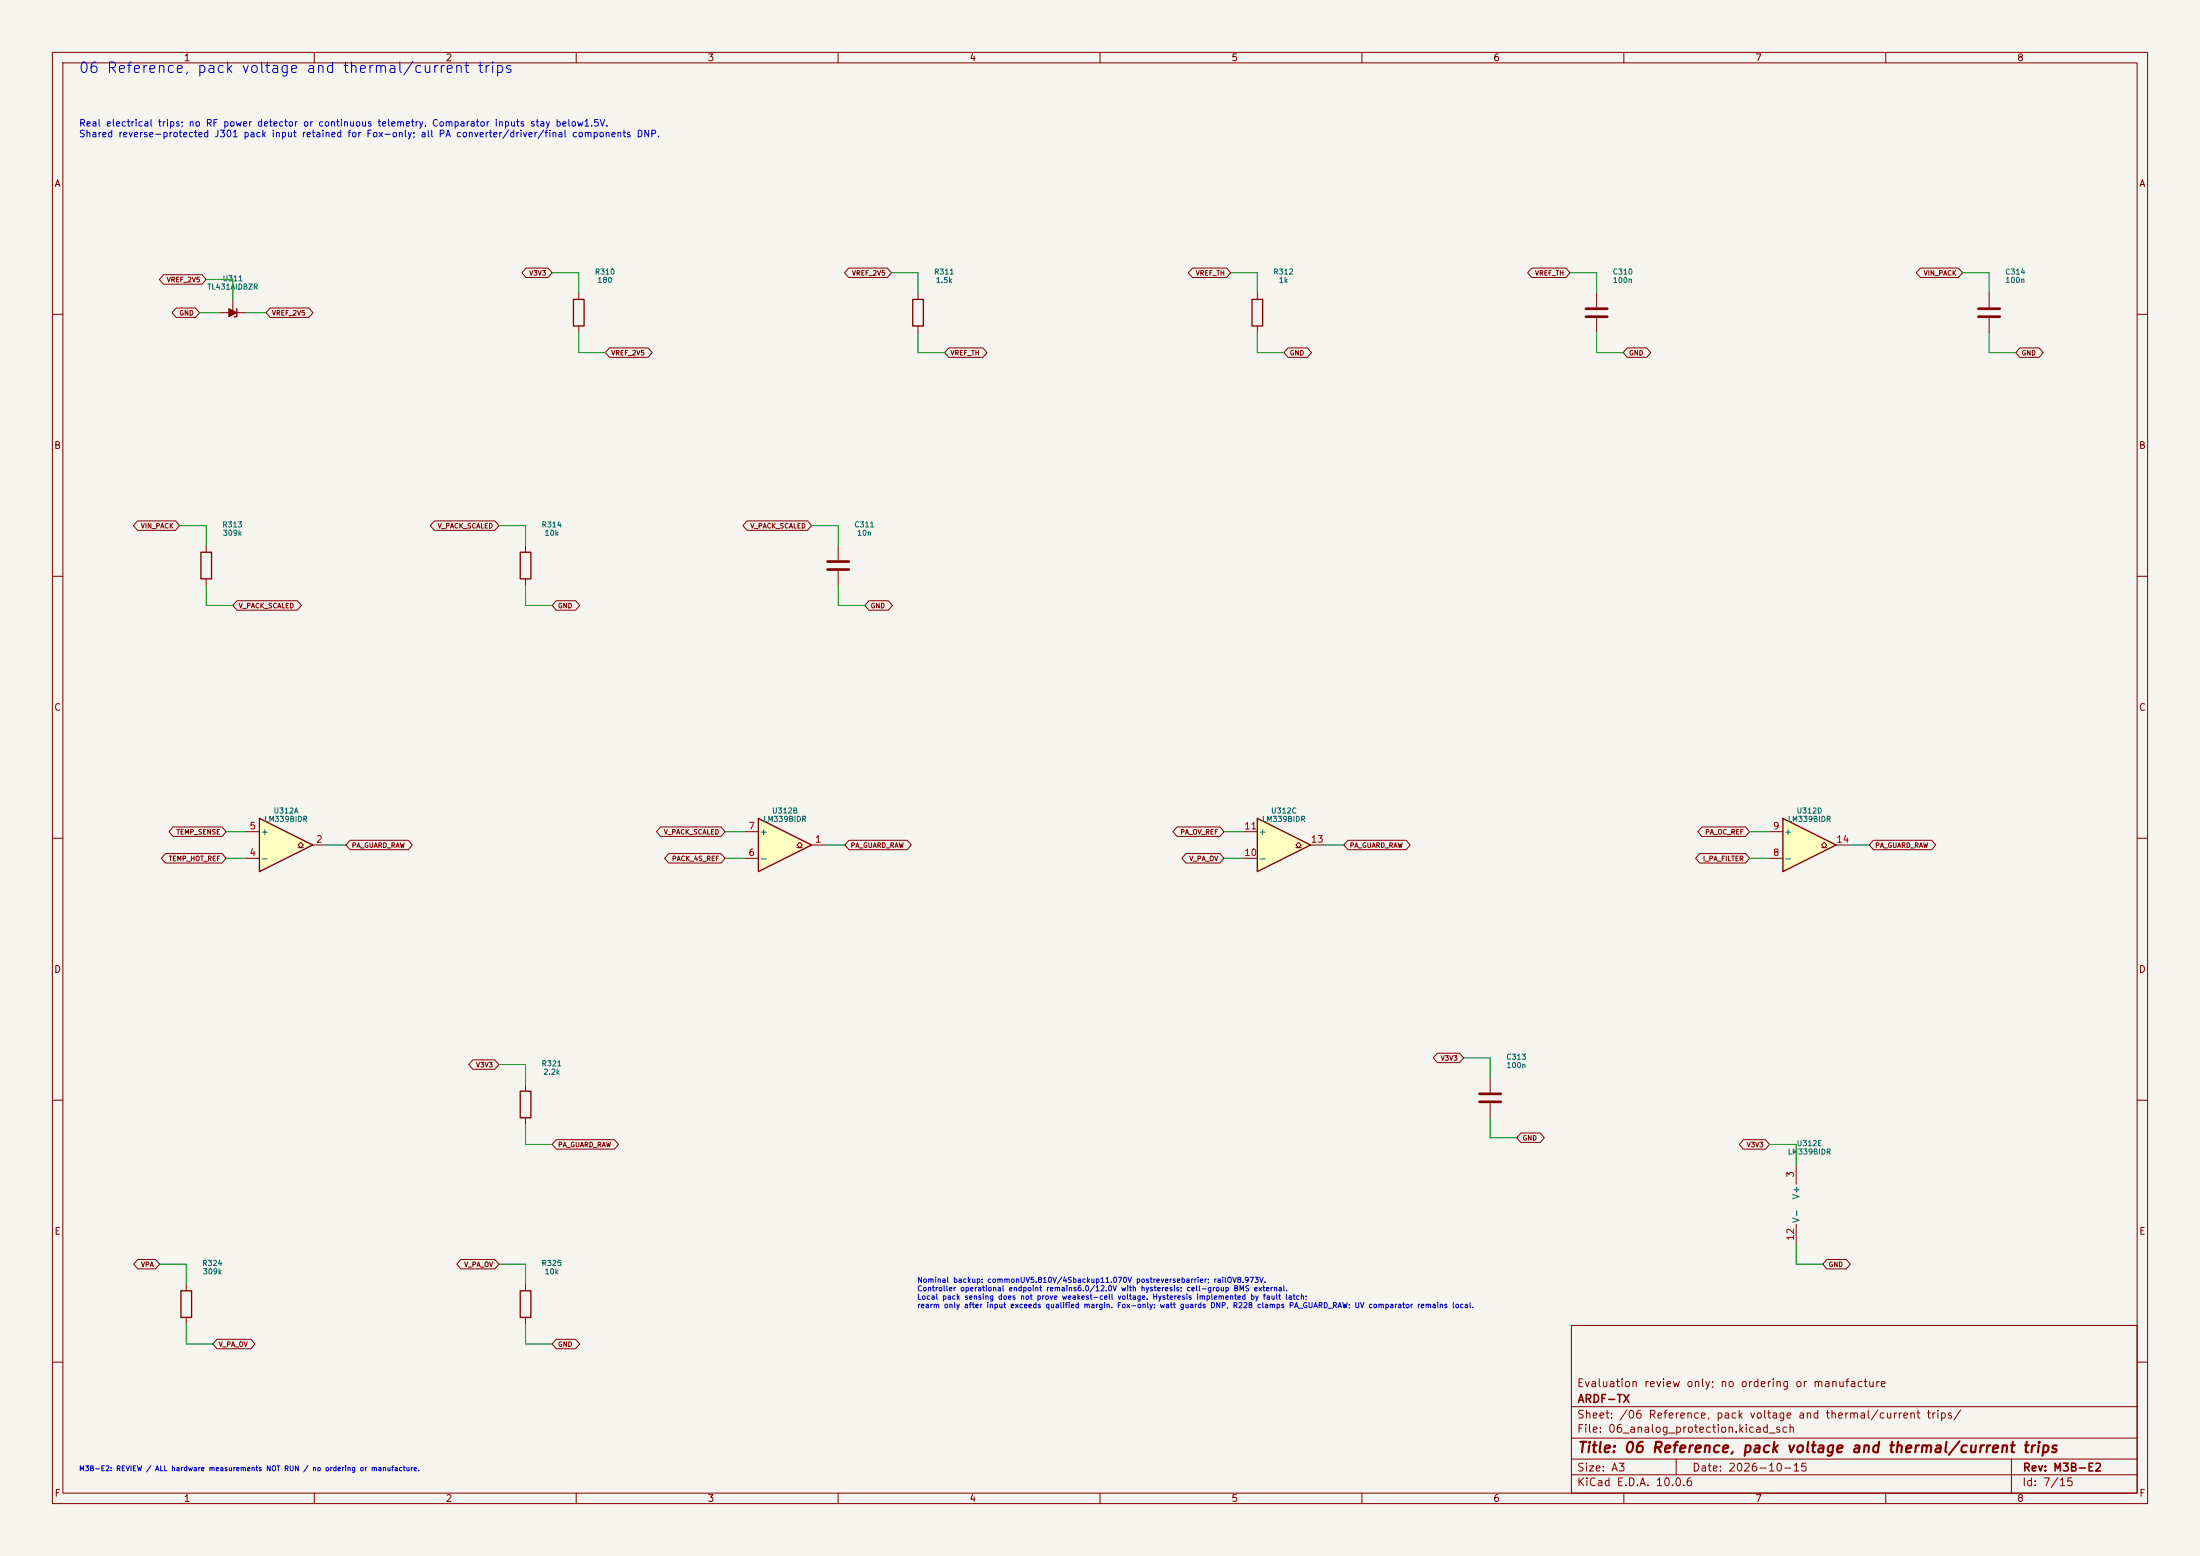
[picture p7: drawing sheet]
(kicad_sch (version 20250114) (generator "eeschema") (generator_version "10.0") (paper "A3") (title_block (title "06 Reference, pack voltage and thermal/current trips") (date "2026-10-15") (rev "M3B-E2") (company "ARDF-TX") (comment 1 "Evaluation review only; no ordering or manufacture")) (lib_symbols (symbol "ARDF_TX:C" (pin_numbers (hide yes)) (pin_names (offset 0.254)) (exclude_from_sim no) (in_bom yes) (on_board yes) (in_pos_files yes) (duplicate_pin_numbers_are_jumpers no) (property "Reference" "C" (at 0.635 2.54 0) (show_name no) (do_not_autoplace no) (effects (font (size 1.27 1.27)) (justify left))) (property "Value" "C" (at 0.635 -2.54 0) (show_name no) (do_not_autoplace no) (effects (font (size 1.27 1.27)) (justify left))) (property "Footprint" "" (at 0.9652 -3.81 0) (show_name no) (do_not_autoplace no) (hide yes) (effects (font (size 1.27 1.27)))) (property "Datasheet" "" (at 0 0 0) (show_name no) (do_not_autoplace no) (hide yes) (effects (font (size 1.27 1.27)))) (property "Description" "Unpolarized capacitor" (at 0 0 0) (show_name no) (do_not_autoplace no) (hide yes) (effects (font (size 1.27 1.27)))) (property "ki_keywords" "cap capacitor" (at 0 0 0) (show_name no) (do_not_autoplace no) (hide yes) (effects (font (size 1.27 1.27)))) (property "ki_fp_filters" "Capacitor_SMD:C_0603_1608Metric Capacitor_SMD:C_0805_2012Metric Capacitor_SMD:C_1206_3216Metric Capacitor_SMD:C_1210_3225Metric" (at 0 0 0) (show_name no) (do_not_autoplace no) (hide yes) (effects (font (size 1.27 1.27)))) (symbol "C_0_1" (polyline (pts (xy -2.032 0.762) (xy 2.032 0.762)) (stroke (width 0.508) (type default)) (fill (type none))) (polyline (pts (xy -2.032 -0.762) (xy 2.032 -0.762)) (stroke (width 0.508) (type default)) (fill (type none)))) (symbol "C_1_1" (pin passive line (at 0 3.81 270) (length 2.794) (name "" (effects (font (size 1.27 1.27)))) (number "1" (effects (font (size 1.27 1.27))))) (pin passive line (at 0 -3.81 90) (length 2.794) (name "" (effects (font (size 1.27 1.27)))) (number "2" (effects (font (size 1.27 1.27)))))) (embedded_fonts no)) (symbol "ARDF_TX:LM339" (pin_names (offset 0.127)) (exclude_from_sim no) (in_bom yes) (on_board yes) (in_pos_files yes) (duplicate_pin_numbers_are_jumpers no) (property "Reference" "U" (at 0 5.08 0) (show_name no) (do_not_autoplace no) (effects (font (size 1.27 1.27)) (justify left))) (property "Value" "LM339" (at 0 -5.08 0) (show_name no) (do_not_autoplace no) (effects (font (size 1.27 1.27)) (justify left))) (property "Footprint" "" (at -1.27 2.54 0) (show_name no) (do_not_autoplace no) (hide yes) (effects (font (size 1.27 1.27)))) (property "Datasheet" "https://www.st.com/resource/en/datasheet/lm139.pdf" (at 1.27 5.08 0) (show_name no) (do_not_autoplace no) (hide yes) (effects (font (size 1.27 1.27)))) (property "Description" "Quad Differential Comparators, SOIC-14/TSSOP-14" (at 0 0 0) (show_name no) (do_not_autoplace no) (hide yes) (effects (font (size 1.27 1.27)))) (property "ki_locked" "" (at 0 0 0) (show_name no) (do_not_autoplace no) (effects (font (size 1.27 1.27)))) (property "ki_keywords" "cmp open collector" (at 0 0 0) (show_name no) (do_not_autoplace no) (hide yes) (effects (font (size 1.27 1.27)))) (property "ki_fp_filters" "Package_SO:SOIC-14_3.9x8.7mm_P1.27mm" (at 0 0 0) (show_name no) (do_not_autoplace no) (hide yes) (effects (font (size 1.27 1.27)))) (symbol "LM339_1_1" (polyline (pts (xy -5.08 5.08) (xy 5.08 0) (xy -5.08 -5.08) (xy -5.08 5.08)) (stroke (width 0.254) (type default)) (fill (type background))) (polyline (pts (xy 3.302 -0.508) (xy 2.794 -0.508) (xy 3.302 0) (xy 2.794 0.508) (xy 2.286 0) (xy 2.794 -0.508) (xy 2.286 -0.508)) (stroke (width 0.127) (type default)) (fill (type none))) (pin open_collector line (at 7.62 0 180) (length 2.54) (name "" (effects (font (size 1.27 1.27)))) (number "2" (effects (font (size 1.27 1.27))))) (pin input line (at -7.62 -2.54 0) (length 2.54) (name "-" (effects (font (size 1.27 1.27)))) (number "4" (effects (font (size 1.27 1.27))))) (pin input line (at -7.62 2.54 0) (length 2.54) (name "+" (effects (font (size 1.27 1.27)))) (number "5" (effects (font (size 1.27 1.27)))))) (symbol "LM339_2_1" (polyline (pts (xy -5.08 5.08) (xy 5.08 0) (xy -5.08 -5.08) (xy -5.08 5.08)) (stroke (width 0.254) (type default)) (fill (type background))) (polyline (pts (xy 3.302 -0.508) (xy 2.794 -0.508) (xy 3.302 0) (xy 2.794 0.508) (xy 2.286 0) (xy 2.794 -0.508) (xy 2.286 -0.508)) (stroke (width 0.127) (type default)) (fill (type none))) (pin open_collector line (at 7.62 0 180) (length 2.54) (name "" (effects (font (size 1.27 1.27)))) (number "1" (effects (font (size 1.27 1.27))))) (pin input line (at -7.62 -2.54 0) (length 2.54) (name "-" (effects (font (size 1.27 1.27)))) (number "6" (effects (font (size 1.27 1.27))))) (pin input line (at -7.62 2.54 0) (length 2.54) (name "+" (effects (font (size 1.27 1.27)))) (number "7" (effects (font (size 1.27 1.27)))))) (symbol "LM339_3_1" (polyline (pts (xy -5.08 5.08) (xy 5.08 0) (xy -5.08 -5.08) (xy -5.08 5.08)) (stroke (width 0.254) (type default)) (fill (type background))) (polyline (pts (xy 3.302 -0.508) (xy 2.794 -0.508) (xy 3.302 0) (xy 2.794 0.508) (xy 2.286 0) (xy 2.794 -0.508) (xy 2.286 -0.508)) (stroke (width 0.127) (type default)) (fill (type none))) (pin input line (at -7.62 -2.54 0) (length 2.54) (name "-" (effects (font (size 1.27 1.27)))) (number "10" (effects (font (size 1.27 1.27))))) (pin input line (at -7.62 2.54 0) (length 2.54) (name "+" (effects (font (size 1.27 1.27)))) (number "11" (effects (font (size 1.27 1.27))))) (pin open_collector line (at 7.62 0 180) (length 2.54) (name "" (effects (font (size 1.27 1.27)))) (number "13" (effects (font (size 1.27 1.27)))))) (symbol "LM339_4_1" (polyline (pts (xy -5.08 5.08) (xy 5.08 0) (xy -5.08 -5.08) (xy -5.08 5.08)) (stroke (width 0.254) (type default)) (fill (type background))) (polyline (pts (xy 3.302 -0.508) (xy 2.794 -0.508) (xy 3.302 0) (xy 2.794 0.508) (xy 2.286 0) (xy 2.794 -0.508) (xy 2.286 -0.508)) (stroke (width 0.127) (type default)) (fill (type none))) (pin input line (at -7.62 -2.54 0) (length 2.54) (name "-" (effects (font (size 1.27 1.27)))) (number "8" (effects (font (size 1.27 1.27))))) (pin input line (at -7.62 2.54 0) (length 2.54) (name "+" (effects (font (size 1.27 1.27)))) (number "9" (effects (font (size 1.27 1.27))))) (pin open_collector line (at 7.62 0 180) (length 2.54) (name "" (effects (font (size 1.27 1.27)))) (number "14" (effects (font (size 1.27 1.27)))))) (symbol "LM339_5_1" (pin power_in line (at -2.54 7.62 270) (length 3.81) (name "V+" (effects (font (size 1.27 1.27)))) (number "3" (effects (font (size 1.27 1.27))))) (pin power_in line (at -2.54 -7.62 90) (length 3.81) (name "V-" (effects (font (size 1.27 1.27)))) (number "12" (effects (font (size 1.27 1.27)))))) (embedded_fonts no)) (symbol "ARDF_TX:R" (pin_numbers (hide yes)) (pin_names (offset 0)) (exclude_from_sim no) (in_bom yes) (on_board yes) (in_pos_files yes) (duplicate_pin_numbers_are_jumpers no) (property "Reference" "R" (at 2.032 0 90) (show_name no) (do_not_autoplace no) (effects (font (size 1.27 1.27)))) (property "Value" "R" (at 0 0 90) (show_name no) (do_not_autoplace no) (effects (font (size 1.27 1.27)))) (property "Footprint" "" (at -1.778 0 90) (show_name no) (do_not_autoplace no) (hide yes) (effects (font (size 1.27 1.27)))) (property "Datasheet" "" (at 0 0 0) (show_name no) (do_not_autoplace no) (hide yes) (effects (font (size 1.27 1.27)))) (property "Description" "Resistor" (at 0 0 0) (show_name no) (do_not_autoplace no) (hide yes) (effects (font (size 1.27 1.27)))) (property "ki_keywords" "R res resistor" (at 0 0 0) (show_name no) (do_not_autoplace no) (hide yes) (effects (font (size 1.27 1.27)))) (property "ki_fp_filters" "Resistor_SMD:R_0603_1608Metric Resistor_SMD:R_2512_6332Metric" (at 0 0 0) (show_name no) (do_not_autoplace no) (hide yes) (effects (font (size 1.27 1.27)))) (symbol "R_0_1" (rectangle (start -1.016 -2.54) (end 1.016 2.54) (stroke (width 0.254) (type default)) (fill (type none)))) (symbol "R_1_1" (pin passive line (at 0 3.81 270) (length 1.27) (name "" (effects (font (size 1.27 1.27)))) (number "1" (effects (font (size 1.27 1.27))))) (pin passive line (at 0 -3.81 90) (length 1.27) (name "" (effects (font (size 1.27 1.27)))) (number "2" (effects (font (size 1.27 1.27)))))) (embedded_fonts no)) (symbol "ARDF_TX:TL431_TI_DBZ" (pin_numbers (hide yes)) (pin_names (hide yes)) (exclude_from_sim no) (in_bom yes) (on_board yes) (in_pos_files yes) (duplicate_pin_numbers_are_jumpers no) (property "Reference" "U" (at -2.54 2.54 0) (show_name no) (do_not_autoplace no) (effects (font (size 1.27 1.27)))) (property "Value" "TL431DBZ" (at 0 -2.54 0) (show_name no) (do_not_autoplace no) (effects (font (size 1.27 1.27)))) (property "Footprint" "Package_TO_SOT_SMD:SOT-23" (at 0 -4.826 0) (show_name no) (do_not_autoplace no) (hide yes) (effects (font (size 1.27 1.27) (italic yes)))) (property "Datasheet" "http://www.ti.com/lit/ds/symlink/tl431.pdf" (at 1.778 -9.144 0) (show_name no) (do_not_autoplace no) (hide yes) (effects (font (size 1.27 1.27) (italic yes)))) (property "Description" "Shunt Regulator, SOT-23" (at 0 -7.112 0) (show_name no) (do_not_autoplace no) (hide yes) (effects (font (size 1.27 1.27)))) (property "ki_keywords" "diode device shunt regulator" (at 0 0 0) (show_name no) (do_not_autoplace no) (hide yes) (effects (font (size 1.27 1.27)))) (property "ki_fp_filters" "Package_TO_SOT_SMD:SOT-23" (at 0 0 0) (show_name no) (do_not_autoplace no) (hide yes) (effects (font (size 1.27 1.27)))) (symbol "TL431_TI_DBZ_0_1" (polyline (pts (xy -1.27 0) (xy 0 0) (xy 1.27 0)) (stroke (width 0) (type default)) (fill (type none))) (polyline (pts (xy -0.762 -0.762) (xy -0.762 0.762) (xy 0.762 0) (xy -0.762 -0.762)) (stroke (width 0) (type default)) (fill (type outline))) (polyline (pts (xy 0.254 -0.762) (xy 0.762 -0.762) (xy 0.762 0.762) (xy 0.762 0.762)) (stroke (width 0.254) (type default)) (fill (type none)))) (symbol "TL431_TI_DBZ_1_1" (polyline (pts (xy 0 1.27) (xy 0 0)) (stroke (width 0) (type default)) (fill (type none))) (pin passive line (at 2.54 0 180) (length 1.27) (name "K" (effects (font (size 1.27 1.27)))) (number "1" (effects (font (size 1.27 1.27))))) (pin passive line (at 0 2.54 270) (length 1.27) (name "REF" (effects (font (size 1.27 1.27)))) (number "2" (effects (font (size 1.27 1.27))))) (pin passive line (at -2.54 0 0) (length 1.27) (name "A" (effects (font (size 1.27 1.27)))) (number "3" (effects (font (size 1.27 1.27)))))) (embedded_fonts no)))
(text "06 Reference, pack voltage and thermal/current trips" (at 15 12 0) (effects (font (size 2 2)) (justify left top)))
(text "Real electrical trips; no RF power detector or continuous telemetry. Comparator inputs stay below1.5V.\nShared reverse-protected J301 pack input retained for Fox-only; all PA converter/driver/final components DNP." (at 15 23 0) (effects (font (size 1.27 1.27)) (justify left top)))
(symbol (lib_id "ARDF_TX:TL431_TI_DBZ") (at 44.45 59.69 0) (unit 1) (in_bom yes) (on_board yes) (dnp no) (property "Reference" "U311" (at 44.45 53.15 0) (effects (font (size 1.0 1.0)))) (property "Value" "TL431AIDBZR" (at 44.45 54.75 0) (effects (font (size 1.0 1.0)))) (property "Footprint" "Package_TO_SOT_SMD:SOT-23" (at 44.45 59.69 0) (effects (font (size 1.27 1.27)) (hide yes))) (property "Datasheet" "https://www.ti.com/lit/ds/symlink/tl431.pdf" (at 44.45 59.69 0) (effects (font (size 1.27 1.27)) (hide yes))) (property "MPN" "TL431AIDBZR" (at 44.45 59.69 0) (effects (font (size 1.27 1.27)) (hide yes))) (property "Population" "BOTH" (at 44.45 59.69 0) (effects (font (size 1.27 1.27)) (hide yes))) (property "Function" "protection" (at 44.45 59.69 0) (effects (font (size 1.27 1.27)) (hide yes))) (property "Engineering_Note" "TI TL431AIDBZR DBZ, SLVS543S May2024 Table5-1/p4:1CATHODE,2REF,3ANODE. E2 corrects E1 anode/reference pad reversal. K andREF tiedVREF_2V5; ANODE ground. Same actual MPN and2.495V functional circuit." (at 44.45 59.69 0) (effects (font (size 1.27 1.27)) (hide yes))) (property "Manufacturer" "Texas Instruments" (at 0 0 0) (effects (font (size 1 1)) (hide yes))))
(wire (pts (xy 46.9900 59.6900) (xy 50.8000 59.6900)) (stroke (width 0) (type default)))
(global_label "VREF_2V5" (shape bidirectional) (at 50.8000 59.6900 180) (fields_autoplaced yes) (effects (font (size 0.9 0.9)) (justify left)))
(wire (pts (xy 44.4500 57.1500) (xy 44.4500 53.3400)) (stroke (width 0) (type default)))
(wire (pts (xy 44.4500 53.3400) (xy 39.3700 53.3400)) (stroke (width 0) (type default)))
(global_label "VREF_2V5" (shape bidirectional) (at 39.3700 53.3400 0) (fields_autoplaced yes) (effects (font (size 0.9 0.9)) (justify right)))
(wire (pts (xy 41.9100 59.6900) (xy 38.1000 59.6900)) (stroke (width 0) (type default)))
(global_label "GND" (shape bidirectional) (at 38.1000 59.6900 0) (fields_autoplaced yes) (effects (font (size 0.9 0.9)) (justify right)))
(symbol (lib_id "ARDF_TX:R") (at 110.49 59.69 0) (unit 1) (in_bom yes) (on_board yes) (dnp no) (property "Reference" "R310" (at 115.49 51.879999999999995 0) (effects (font (size 1.0 1.0)))) (property "Value" "180" (at 115.49 53.48 0) (effects (font (size 1.0 1.0)))) (property "Footprint" "Resistor_SMD:R_0603_1608Metric" (at 115.49 59.69 0) (effects (font (size 1.27 1.27)) (hide yes))) (property "Datasheet" "" (at 115.49 59.69 0) (effects (font (size 1.27 1.27)) (hide yes))) (property "MPN" "RC0603FR-07180RL" (at 115.49 59.69 0) (effects (font (size 1.27 1.27)) (hide yes))) (property "Population" "BOTH" (at 115.49 59.69 0) (effects (font (size 1.27 1.27)) (hide yes))) (property "Function" "protection" (at 115.49 59.69 0) (effects (font (size 1.27 1.27)) (hide yes))) (property "Engineering_Note" "" (at 115.49 59.69 0) (effects (font (size 1.27 1.27)) (hide yes))))
(wire (pts (xy 110.4900 55.8800) (xy 110.4900 52.0700)) (stroke (width 0) (type default)))
(wire (pts (xy 110.4900 52.0700) (xy 105.4100 52.0700)) (stroke (width 0) (type default)))
(global_label "V3V3" (shape bidirectional) (at 105.4100 52.0700 0) (fields_autoplaced yes) (effects (font (size 0.9 0.9)) (justify right)))
(wire (pts (xy 110.4900 63.5000) (xy 110.4900 67.3100)) (stroke (width 0) (type default)))
(wire (pts (xy 110.4900 67.3100) (xy 115.5700 67.3100)) (stroke (width 0) (type default)))
(global_label "VREF_2V5" (shape bidirectional) (at 115.5700 67.3100 180) (fields_autoplaced yes) (effects (font (size 0.9 0.9)) (justify left)))
(symbol (lib_id "ARDF_TX:R") (at 175.26 59.69 0) (unit 1) (in_bom yes) (on_board yes) (dnp no) (property "Reference" "R311" (at 180.26 51.879999999999995 0) (effects (font (size 1.0 1.0)))) (property "Value" "1.5k" (at 180.26 53.48 0) (effects (font (size 1.0 1.0)))) (property "Footprint" "Resistor_SMD:R_0603_1608Metric" (at 180.26 59.69 0) (effects (font (size 1.27 1.27)) (hide yes))) (property "Datasheet" "" (at 180.26 59.69 0) (effects (font (size 1.27 1.27)) (hide yes))) (property "MPN" "RC0603FR-071K5L" (at 180.26 59.69 0) (effects (font (size 1.27 1.27)) (hide yes))) (property "Population" "NORMAL" (at 180.26 59.69 0) (effects (font (size 1.27 1.27)) (hide yes))) (property "Function" "protection" (at 180.26 59.69 0) (effects (font (size 1.27 1.27)) (hide yes))) (property "Engineering_Note" "" (at 180.26 59.69 0) (effects (font (size 1.27 1.27)) (hide yes))))
(wire (pts (xy 175.2600 55.8800) (xy 175.2600 52.0700)) (stroke (width 0) (type default)))
(wire (pts (xy 175.2600 52.0700) (xy 170.1800 52.0700)) (stroke (width 0) (type default)))
(global_label "VREF_2V5" (shape bidirectional) (at 170.1800 52.0700 0) (fields_autoplaced yes) (effects (font (size 0.9 0.9)) (justify right)))
(wire (pts (xy 175.2600 63.5000) (xy 175.2600 67.3100)) (stroke (width 0) (type default)))
(wire (pts (xy 175.2600 67.3100) (xy 180.3400 67.3100)) (stroke (width 0) (type default)))
(global_label "VREF_TH" (shape bidirectional) (at 180.3400 67.3100 180) (fields_autoplaced yes) (effects (font (size 0.9 0.9)) (justify left)))
(symbol (lib_id "ARDF_TX:R") (at 240.03 59.69 0) (unit 1) (in_bom yes) (on_board yes) (dnp no) (property "Reference" "R312" (at 245.03 51.879999999999995 0) (effects (font (size 1.0 1.0)))) (property "Value" "1k" (at 245.03 53.48 0) (effects (font (size 1.0 1.0)))) (property "Footprint" "Resistor_SMD:R_0603_1608Metric" (at 245.03 59.69 0) (effects (font (size 1.27 1.27)) (hide yes))) (property "Datasheet" "" (at 245.03 59.69 0) (effects (font (size 1.27 1.27)) (hide yes))) (property "MPN" "RC0603FR-071KL" (at 245.03 59.69 0) (effects (font (size 1.27 1.27)) (hide yes))) (property "Population" "NORMAL" (at 245.03 59.69 0) (effects (font (size 1.27 1.27)) (hide yes))) (property "Function" "protection" (at 245.03 59.69 0) (effects (font (size 1.27 1.27)) (hide yes))) (property "Engineering_Note" "" (at 245.03 59.69 0) (effects (font (size 1.27 1.27)) (hide yes))))
(wire (pts (xy 240.0300 55.8800) (xy 240.0300 52.0700)) (stroke (width 0) (type default)))
(wire (pts (xy 240.0300 52.0700) (xy 234.9500 52.0700)) (stroke (width 0) (type default)))
(global_label "VREF_TH" (shape bidirectional) (at 234.9500 52.0700 0) (fields_autoplaced yes) (effects (font (size 0.9 0.9)) (justify right)))
(wire (pts (xy 240.0300 63.5000) (xy 240.0300 67.3100)) (stroke (width 0) (type default)))
(wire (pts (xy 240.0300 67.3100) (xy 245.1100 67.3100)) (stroke (width 0) (type default)))
(global_label "GND" (shape bidirectional) (at 245.1100 67.3100 180) (fields_autoplaced yes) (effects (font (size 0.9 0.9)) (justify left)))
(symbol (lib_id "ARDF_TX:C") (at 304.8 59.69 0) (unit 1) (in_bom yes) (on_board yes) (dnp no) (property "Reference" "C310" (at 309.8 51.879999999999995 0) (effects (font (size 1.0 1.0)))) (property "Value" "100n" (at 309.8 53.48 0) (effects (font (size 1.0 1.0)))) (property "Footprint" "Capacitor_SMD:C_0603_1608Metric" (at 309.8 59.69 0) (effects (font (size 1.27 1.27)) (hide yes))) (property "Datasheet" "" (at 309.8 59.69 0) (effects (font (size 1.27 1.27)) (hide yes))) (property "MPN" "CC0603KRX7R8BB104" (at 309.8 59.69 0) (effects (font (size 1.27 1.27)) (hide yes))) (property "Population" "NORMAL" (at 309.8 59.69 0) (effects (font (size 1.27 1.27)) (hide yes))) (property "Function" "decoupling" (at 309.8 59.69 0) (effects (font (size 1.27 1.27)) (hide yes))) (property "Engineering_Note" "" (at 309.8 59.69 0) (effects (font (size 1.27 1.27)) (hide yes))))
(wire (pts (xy 304.8000 55.8800) (xy 304.8000 52.0700)) (stroke (width 0) (type default)))
(wire (pts (xy 304.8000 52.0700) (xy 299.7200 52.0700)) (stroke (width 0) (type default)))
(global_label "VREF_TH" (shape bidirectional) (at 299.7200 52.0700 0) (fields_autoplaced yes) (effects (font (size 0.9 0.9)) (justify right)))
(wire (pts (xy 304.8000 63.5000) (xy 304.8000 67.3100)) (stroke (width 0) (type default)))
(wire (pts (xy 304.8000 67.3100) (xy 309.8800 67.3100)) (stroke (width 0) (type default)))
(global_label "GND" (shape bidirectional) (at 309.8800 67.3100 180) (fields_autoplaced yes) (effects (font (size 0.9 0.9)) (justify left)))
(symbol (lib_id "ARDF_TX:R") (at 39.37 107.95 0) (unit 1) (in_bom yes) (on_board yes) (dnp no) (property "Reference" "R313" (at 44.37 100.14 0) (effects (font (size 1.0 1.0)))) (property "Value" "309k" (at 44.37 101.74 0) (effects (font (size 1.0 1.0)))) (property "Footprint" "Resistor_SMD:R_0603_1608Metric" (at 44.37 107.95 0) (effects (font (size 1.27 1.27)) (hide yes))) (property "Datasheet" "" (at 44.37 107.95 0) (effects (font (size 1.27 1.27)) (hide yes))) (property "MPN" "RC0603FR-07309KL" (at 44.37 107.95 0) (effects (font (size 1.27 1.27)) (hide yes))) (property "Population" "BOTH" (at 44.37 107.95 0) (effects (font (size 1.27 1.27)) (hide yes))) (property "Function" "protection" (at 44.37 107.95 0) (effects (font (size 1.27 1.27)) (hide yes))) (property "Engineering_Note" "" (at 44.37 107.95 0) (effects (font (size 1.27 1.27)) (hide yes))))
(wire (pts (xy 39.3700 104.1400) (xy 39.3700 100.3300)) (stroke (width 0) (type default)))
(wire (pts (xy 39.3700 100.3300) (xy 34.2900 100.3300)) (stroke (width 0) (type default)))
(global_label "VIN_PACK" (shape bidirectional) (at 34.2900 100.3300 0) (fields_autoplaced yes) (effects (font (size 0.9 0.9)) (justify right)))
(wire (pts (xy 39.3700 111.7600) (xy 39.3700 115.5700)) (stroke (width 0) (type default)))
(wire (pts (xy 39.3700 115.5700) (xy 44.4500 115.5700)) (stroke (width 0) (type default)))
(global_label "V_PACK_SCALED" (shape bidirectional) (at 44.4500 115.5700 180) (fields_autoplaced yes) (effects (font (size 0.9 0.9)) (justify left)))
(symbol (lib_id "ARDF_TX:R") (at 100.33 107.95 0) (unit 1) (in_bom yes) (on_board yes) (dnp no) (property "Reference" "R314" (at 105.33 100.14 0) (effects (font (size 1.0 1.0)))) (property "Value" "10k" (at 105.33 101.74 0) (effects (font (size 1.0 1.0)))) (property "Footprint" "Resistor_SMD:R_0603_1608Metric" (at 105.33 107.95 0) (effects (font (size 1.27 1.27)) (hide yes))) (property "Datasheet" "" (at 105.33 107.95 0) (effects (font (size 1.27 1.27)) (hide yes))) (property "MPN" "RC0603FR-0710KL" (at 105.33 107.95 0) (effects (font (size 1.27 1.27)) (hide yes))) (property "Population" "BOTH" (at 105.33 107.95 0) (effects (font (size 1.27 1.27)) (hide yes))) (property "Function" "protection" (at 105.33 107.95 0) (effects (font (size 1.27 1.27)) (hide yes))) (property "Engineering_Note" "" (at 105.33 107.95 0) (effects (font (size 1.27 1.27)) (hide yes))))
(wire (pts (xy 100.3300 104.1400) (xy 100.3300 100.3300)) (stroke (width 0) (type default)))
(wire (pts (xy 100.3300 100.3300) (xy 95.2500 100.3300)) (stroke (width 0) (type default)))
(global_label "V_PACK_SCALED" (shape bidirectional) (at 95.2500 100.3300 0) (fields_autoplaced yes) (effects (font (size 0.9 0.9)) (justify right)))
(wire (pts (xy 100.3300 111.7600) (xy 100.3300 115.5700)) (stroke (width 0) (type default)))
(wire (pts (xy 100.3300 115.5700) (xy 105.4100 115.5700)) (stroke (width 0) (type default)))
(global_label "GND" (shape bidirectional) (at 105.4100 115.5700 180) (fields_autoplaced yes) (effects (font (size 0.9 0.9)) (justify left)))
(symbol (lib_id "ARDF_TX:C") (at 160.02 107.95 0) (unit 1) (in_bom yes) (on_board yes) (dnp no) (property "Reference" "C311" (at 165.02 100.14 0) (effects (font (size 1.0 1.0)))) (property "Value" "10n" (at 165.02 101.74 0) (effects (font (size 1.0 1.0)))) (property "Footprint" "Capacitor_SMD:C_0603_1608Metric" (at 165.02 107.95 0) (effects (font (size 1.27 1.27)) (hide yes))) (property "Datasheet" "" (at 165.02 107.95 0) (effects (font (size 1.27 1.27)) (hide yes))) (property "MPN" "CC0603KRX7R9BB103" (at 165.02 107.95 0) (effects (font (size 1.27 1.27)) (hide yes))) (property "Population" "BOTH" (at 165.02 107.95 0) (effects (font (size 1.27 1.27)) (hide yes))) (property "Function" "decoupling" (at 165.02 107.95 0) (effects (font (size 1.27 1.27)) (hide yes))) (property "Engineering_Note" "" (at 165.02 107.95 0) (effects (font (size 1.27 1.27)) (hide yes))))
(wire (pts (xy 160.0200 104.1400) (xy 160.0200 100.3300)) (stroke (width 0) (type default)))
(wire (pts (xy 160.0200 100.3300) (xy 154.9400 100.3300)) (stroke (width 0) (type default)))
(global_label "V_PACK_SCALED" (shape bidirectional) (at 154.9400 100.3300 0) (fields_autoplaced yes) (effects (font (size 0.9 0.9)) (justify right)))
(wire (pts (xy 160.0200 111.7600) (xy 160.0200 115.5700)) (stroke (width 0) (type default)))
(wire (pts (xy 160.0200 115.5700) (xy 165.1000 115.5700)) (stroke (width 0) (type default)))
(global_label "GND" (shape bidirectional) (at 165.1000 115.5700 180) (fields_autoplaced yes) (effects (font (size 0.9 0.9)) (justify left)))
(symbol (lib_id "ARDF_TX:LM339") (at 54.61 161.29 0) (unit 1) (in_bom yes) (on_board yes) (dnp no) (property "Reference" "U312" (at 54.61 154.75 0) (effects (font (size 1.0 1.0)))) (property "Value" "LM339BIDR" (at 54.61 156.35 0) (effects (font (size 1.0 1.0)))) (property "Footprint" "Package_SO:SOIC-14_3.9x8.7mm_P1.27mm" (at 54.61 161.29 0) (effects (font (size 1.27 1.27)) (hide yes))) (property "Datasheet" "https://www.ti.com/lit/ds/symlink/lm339b.pdf" (at 54.61 161.29 0) (effects (font (size 1.27 1.27)) (hide yes))) (property "MPN" "LM339BIDR" (at 54.61 161.29 0) (effects (font (size 1.27 1.27)) (hide yes))) (property "Population" "NORMAL" (at 54.61 161.29 0) (effects (font (size 1.27 1.27)) (hide yes))) (property "Function" "protection" (at 54.61 161.29 0) (effects (font (size 1.27 1.27)) (hide yes))) (property "Engineering_Note" "" (at 54.61 161.29 0) (effects (font (size 1.27 1.27)) (hide yes))))
(wire (pts (xy 62.2300 161.2900) (xy 66.0400 161.2900)) (stroke (width 0) (type default)))
(global_label "PA_GUARD_RAW" (shape bidirectional) (at 66.0400 161.2900 180) (fields_autoplaced yes) (effects (font (size 0.9 0.9)) (justify left)))
(wire (pts (xy 46.9900 163.8300) (xy 43.1800 163.8300)) (stroke (width 0) (type default)))
(global_label "TEMP_HOT_REF" (shape bidirectional) (at 43.1800 163.8300 0) (fields_autoplaced yes) (effects (font (size 0.9 0.9)) (justify right)))
(wire (pts (xy 46.9900 158.7500) (xy 43.1800 158.7500)) (stroke (width 0) (type default)))
(global_label "TEMP_SENSE" (shape bidirectional) (at 43.1800 158.7500 0) (fields_autoplaced yes) (effects (font (size 0.9 0.9)) (justify right)))
(symbol (lib_id "ARDF_TX:LM339") (at 149.86 161.29 0) (unit 2) (in_bom yes) (on_board yes) (dnp no) (property "Reference" "U312" (at 149.86 154.75 0) (effects (font (size 1.0 1.0)))) (property "Value" "LM339BIDR" (at 149.86 156.35 0) (effects (font (size 1.0 1.0)))) (property "Footprint" "Package_SO:SOIC-14_3.9x8.7mm_P1.27mm" (at 149.86 161.29 0) (effects (font (size 1.27 1.27)) (hide yes))) (property "Datasheet" "" (at 149.86 161.29 0) (effects (font (size 1.27 1.27)) (hide yes))) (property "MPN" "LM339BIDR" (at 149.86 161.29 0) (effects (font (size 1.27 1.27)) (hide yes))) (property "Population" "NORMAL" (at 149.86 161.29 0) (effects (font (size 1.27 1.27)) (hide yes))) (property "Function" "protection" (at 149.86 161.29 0) (effects (font (size 1.27 1.27)) (hide yes))) (property "Engineering_Note" "" (at 149.86 161.29 0) (effects (font (size 1.27 1.27)) (hide yes))))
(wire (pts (xy 157.4800 161.2900) (xy 161.2900 161.2900)) (stroke (width 0) (type default)))
(global_label "PA_GUARD_RAW" (shape bidirectional) (at 161.2900 161.2900 180) (fields_autoplaced yes) (effects (font (size 0.9 0.9)) (justify left)))
(wire (pts (xy 142.2400 163.8300) (xy 138.4300 163.8300)) (stroke (width 0) (type default)))
(global_label "PACK_4S_REF" (shape bidirectional) (at 138.4300 163.8300 0) (fields_autoplaced yes) (effects (font (size 0.9 0.9)) (justify right)))
(wire (pts (xy 142.2400 158.7500) (xy 138.4300 158.7500)) (stroke (width 0) (type default)))
(global_label "V_PACK_SCALED" (shape bidirectional) (at 138.4300 158.7500 0) (fields_autoplaced yes) (effects (font (size 0.9 0.9)) (justify right)))
(symbol (lib_id "ARDF_TX:LM339") (at 245.11 161.29 0) (unit 3) (in_bom yes) (on_board yes) (dnp no) (property "Reference" "U312" (at 245.11 154.75 0) (effects (font (size 1.0 1.0)))) (property "Value" "LM339BIDR" (at 245.11 156.35 0) (effects (font (size 1.0 1.0)))) (property "Footprint" "Package_SO:SOIC-14_3.9x8.7mm_P1.27mm" (at 245.11 161.29 0) (effects (font (size 1.27 1.27)) (hide yes))) (property "Datasheet" "" (at 245.11 161.29 0) (effects (font (size 1.27 1.27)) (hide yes))) (property "MPN" "LM339BIDR" (at 245.11 161.29 0) (effects (font (size 1.27 1.27)) (hide yes))) (property "Population" "NORMAL" (at 245.11 161.29 0) (effects (font (size 1.27 1.27)) (hide yes))) (property "Function" "protection" (at 245.11 161.29 0) (effects (font (size 1.27 1.27)) (hide yes))) (property "Engineering_Note" "" (at 245.11 161.29 0) (effects (font (size 1.27 1.27)) (hide yes))))
(wire (pts (xy 237.4900 163.8300) (xy 233.6800 163.8300)) (stroke (width 0) (type default)))
(global_label "V_PA_OV" (shape bidirectional) (at 233.6800 163.8300 0) (fields_autoplaced yes) (effects (font (size 0.9 0.9)) (justify right)))
(wire (pts (xy 237.4900 158.7500) (xy 233.6800 158.7500)) (stroke (width 0) (type default)))
(global_label "PA_OV_REF" (shape bidirectional) (at 233.6800 158.7500 0) (fields_autoplaced yes) (effects (font (size 0.9 0.9)) (justify right)))
(wire (pts (xy 252.7300 161.2900) (xy 256.5400 161.2900)) (stroke (width 0) (type default)))
(global_label "PA_GUARD_RAW" (shape bidirectional) (at 256.5400 161.2900 180) (fields_autoplaced yes) (effects (font (size 0.9 0.9)) (justify left)))
(symbol (lib_id "ARDF_TX:LM339") (at 345.44 161.29 0) (unit 4) (in_bom yes) (on_board yes) (dnp no) (property "Reference" "U312" (at 345.44 154.75 0) (effects (font (size 1.0 1.0)))) (property "Value" "LM339BIDR" (at 345.44 156.35 0) (effects (font (size 1.0 1.0)))) (property "Footprint" "Package_SO:SOIC-14_3.9x8.7mm_P1.27mm" (at 345.44 161.29 0) (effects (font (size 1.27 1.27)) (hide yes))) (property "Datasheet" "" (at 345.44 161.29 0) (effects (font (size 1.27 1.27)) (hide yes))) (property "MPN" "LM339BIDR" (at 345.44 161.29 0) (effects (font (size 1.27 1.27)) (hide yes))) (property "Population" "NORMAL" (at 345.44 161.29 0) (effects (font (size 1.27 1.27)) (hide yes))) (property "Function" "protection" (at 345.44 161.29 0) (effects (font (size 1.27 1.27)) (hide yes))) (property "Engineering_Note" "" (at 345.44 161.29 0) (effects (font (size 1.27 1.27)) (hide yes))))
(wire (pts (xy 337.8200 163.8300) (xy 334.0100 163.8300)) (stroke (width 0) (type default)))
(global_label "I_PA_FILTER" (shape bidirectional) (at 334.0100 163.8300 0) (fields_autoplaced yes) (effects (font (size 0.9 0.9)) (justify right)))
(wire (pts (xy 337.8200 158.7500) (xy 334.0100 158.7500)) (stroke (width 0) (type default)))
(global_label "PA_OC_REF" (shape bidirectional) (at 334.0100 158.7500 0) (fields_autoplaced yes) (effects (font (size 0.9 0.9)) (justify right)))
(wire (pts (xy 353.0600 161.2900) (xy 356.8700 161.2900)) (stroke (width 0) (type default)))
(global_label "PA_GUARD_RAW" (shape bidirectional) (at 356.8700 161.2900 180) (fields_autoplaced yes) (effects (font (size 0.9 0.9)) (justify left)))
(symbol (lib_id "ARDF_TX:LM339") (at 345.44 229.87 0) (unit 5) (in_bom yes) (on_board yes) (dnp no) (property "Reference" "U312" (at 345.44 218.25 0) (effects (font (size 1.0 1.0)))) (property "Value" "LM339BIDR" (at 345.44 219.85 0) (effects (font (size 1.0 1.0)))) (property "Footprint" "Package_SO:SOIC-14_3.9x8.7mm_P1.27mm" (at 345.44 229.87 0) (effects (font (size 1.27 1.27)) (hide yes))) (property "Datasheet" "" (at 345.44 229.87 0) (effects (font (size 1.27 1.27)) (hide yes))) (property "MPN" "LM339BIDR" (at 345.44 229.87 0) (effects (font (size 1.27 1.27)) (hide yes))) (property "Population" "NORMAL" (at 345.44 229.87 0) (effects (font (size 1.27 1.27)) (hide yes))) (property "Function" "protection" (at 345.44 229.87 0) (effects (font (size 1.27 1.27)) (hide yes))) (property "Engineering_Note" "" (at 345.44 229.87 0) (effects (font (size 1.27 1.27)) (hide yes))))
(wire (pts (xy 342.9000 222.2500) (xy 342.9000 218.4400)) (stroke (width 0) (type default)))
(wire (pts (xy 342.9000 218.4400) (xy 337.8200 218.4400)) (stroke (width 0) (type default)))
(global_label "V3V3" (shape bidirectional) (at 337.8200 218.4400 0) (fields_autoplaced yes) (effects (font (size 0.9 0.9)) (justify right)))
(wire (pts (xy 342.9000 237.4900) (xy 342.9000 241.3000)) (stroke (width 0) (type default)))
(wire (pts (xy 342.9000 241.3000) (xy 347.9800 241.3000)) (stroke (width 0) (type default)))
(global_label "GND" (shape bidirectional) (at 347.9800 241.3000 180) (fields_autoplaced yes) (effects (font (size 0.9 0.9)) (justify left)))
(symbol (lib_id "ARDF_TX:R") (at 100.33 210.82 0) (unit 1) (in_bom yes) (on_board yes) (dnp no) (property "Reference" "R321" (at 105.33 203.01 0) (effects (font (size 1.0 1.0)))) (property "Value" "2.2k" (at 105.33 204.60999999999999 0) (effects (font (size 1.0 1.0)))) (property "Footprint" "Resistor_SMD:R_0603_1608Metric" (at 105.33 210.82 0) (effects (font (size 1.27 1.27)) (hide yes))) (property "Datasheet" "" (at 105.33 210.82 0) (effects (font (size 1.27 1.27)) (hide yes))) (property "MPN" "RC0603FR-072K2L" (at 105.33 210.82 0) (effects (font (size 1.27 1.27)) (hide yes))) (property "Population" "NORMAL" (at 105.33 210.82 0) (effects (font (size 1.27 1.27)) (hide yes))) (property "Function" "protection" (at 105.33 210.82 0) (effects (font (size 1.27 1.27)) (hide yes))) (property "Engineering_Note" "" (at 105.33 210.82 0) (effects (font (size 1.27 1.27)) (hide yes))))
(wire (pts (xy 100.3300 207.0100) (xy 100.3300 203.2000)) (stroke (width 0) (type default)))
(wire (pts (xy 100.3300 203.2000) (xy 95.2500 203.2000)) (stroke (width 0) (type default)))
(global_label "V3V3" (shape bidirectional) (at 95.2500 203.2000 0) (fields_autoplaced yes) (effects (font (size 0.9 0.9)) (justify right)))
(wire (pts (xy 100.3300 214.6300) (xy 100.3300 218.4400)) (stroke (width 0) (type default)))
(wire (pts (xy 100.3300 218.4400) (xy 105.4100 218.4400)) (stroke (width 0) (type default)))
(global_label "PA_GUARD_RAW" (shape bidirectional) (at 105.4100 218.4400 180) (fields_autoplaced yes) (effects (font (size 0.9 0.9)) (justify left)))
(symbol (lib_id "ARDF_TX:C") (at 284.48 209.55 0) (unit 1) (in_bom yes) (on_board yes) (dnp no) (property "Reference" "C313" (at 289.48 201.74 0) (effects (font (size 1.0 1.0)))) (property "Value" "100n" (at 289.48 203.34 0) (effects (font (size 1.0 1.0)))) (property "Footprint" "Capacitor_SMD:C_0603_1608Metric" (at 289.48 209.55 0) (effects (font (size 1.27 1.27)) (hide yes))) (property "Datasheet" "" (at 289.48 209.55 0) (effects (font (size 1.27 1.27)) (hide yes))) (property "MPN" "CC0603KRX7R8BB104" (at 289.48 209.55 0) (effects (font (size 1.27 1.27)) (hide yes))) (property "Population" "NORMAL" (at 289.48 209.55 0) (effects (font (size 1.27 1.27)) (hide yes))) (property "Function" "decoupling" (at 289.48 209.55 0) (effects (font (size 1.27 1.27)) (hide yes))) (property "Engineering_Note" "" (at 289.48 209.55 0) (effects (font (size 1.27 1.27)) (hide yes))))
(wire (pts (xy 284.4800 205.7400) (xy 284.4800 201.9300)) (stroke (width 0) (type default)))
(wire (pts (xy 284.4800 201.9300) (xy 279.4000 201.9300)) (stroke (width 0) (type default)))
(global_label "V3V3" (shape bidirectional) (at 279.4000 201.9300 0) (fields_autoplaced yes) (effects (font (size 0.9 0.9)) (justify right)))
(wire (pts (xy 284.4800 213.3600) (xy 284.4800 217.1700)) (stroke (width 0) (type default)))
(wire (pts (xy 284.4800 217.1700) (xy 289.5600 217.1700)) (stroke (width 0) (type default)))
(global_label "GND" (shape bidirectional) (at 289.5600 217.1700 180) (fields_autoplaced yes) (effects (font (size 0.9 0.9)) (justify left)))
(symbol (lib_id "ARDF_TX:C") (at 379.73 59.69 0) (unit 1) (in_bom yes) (on_board yes) (dnp no) (property "Reference" "C314" (at 384.73 51.879999999999995 0) (effects (font (size 1.0 1.0)))) (property "Value" "100n" (at 384.73 53.48 0) (effects (font (size 1.0 1.0)))) (property "Footprint" "Capacitor_SMD:C_0603_1608Metric" (at 384.73 59.69 0) (effects (font (size 1.27 1.27)) (hide yes))) (property "Datasheet" "" (at 384.73 59.69 0) (effects (font (size 1.27 1.27)) (hide yes))) (property "MPN" "CC0603KRX7R9BB104" (at 384.73 59.69 0) (effects (font (size 1.27 1.27)) (hide yes))) (property "Population" "BOTH" (at 384.73 59.69 0) (effects (font (size 1.27 1.27)) (hide yes))) (property "Function" "protection" (at 384.73 59.69 0) (effects (font (size 1.27 1.27)) (hide yes))) (property "Engineering_Note" "50V version on undamped VIN_PACK node; avoids crediting the downstream damper for upstream capacitor voltage.100n±10%X7R0603; price estimate, current basketOPEN." (at 384.73 59.69 0) (effects (font (size 1.27 1.27)) (hide yes))))
(wire (pts (xy 379.7300 55.8800) (xy 379.7300 52.0700)) (stroke (width 0) (type default)))
(wire (pts (xy 379.7300 52.0700) (xy 374.6500 52.0700)) (stroke (width 0) (type default)))
(global_label "VIN_PACK" (shape bidirectional) (at 374.6500 52.0700 0) (fields_autoplaced yes) (effects (font (size 0.9 0.9)) (justify right)))
(wire (pts (xy 379.7300 63.5000) (xy 379.7300 67.3100)) (stroke (width 0) (type default)))
(wire (pts (xy 379.7300 67.3100) (xy 384.8100 67.3100)) (stroke (width 0) (type default)))
(global_label "GND" (shape bidirectional) (at 384.8100 67.3100 180) (fields_autoplaced yes) (effects (font (size 0.9 0.9)) (justify left)))
(symbol (lib_id "ARDF_TX:R") (at 35.56 248.92000000000002 0) (unit 1) (in_bom yes) (on_board yes) (dnp no) (property "Reference" "R324" (at 40.56 241.11 0) (effects (font (size 1.0 1.0)))) (property "Value" "309k" (at 40.56 242.71 0) (effects (font (size 1.0 1.0)))) (property "Footprint" "Resistor_SMD:R_0603_1608Metric" (at 40.56 248.92000000000002 0) (effects (font (size 1.27 1.27)) (hide yes))) (property "Datasheet" "" (at 40.56 248.92000000000002 0) (effects (font (size 1.27 1.27)) (hide yes))) (property "MPN" "RC0603FR-07309KL" (at 40.56 248.92000000000002 0) (effects (font (size 1.27 1.27)) (hide yes))) (property "Population" "NORMAL" (at 40.56 248.92000000000002 0) (effects (font (size 1.27 1.27)) (hide yes))) (property "Function" "protection" (at 40.56 248.92000000000002 0) (effects (font (size 1.27 1.27)) (hide yes))) (property "Engineering_Note" "" (at 40.56 248.92000000000002 0) (effects (font (size 1.27 1.27)) (hide yes))))
(wire (pts (xy 35.5600 245.1100) (xy 35.5600 241.3000)) (stroke (width 0) (type default)))
(wire (pts (xy 35.5600 241.3000) (xy 30.4800 241.3000)) (stroke (width 0) (type default)))
(global_label "VPA" (shape bidirectional) (at 30.4800 241.3000 0) (fields_autoplaced yes) (effects (font (size 0.9 0.9)) (justify right)))
(wire (pts (xy 35.5600 252.7300) (xy 35.5600 256.5400)) (stroke (width 0) (type default)))
(wire (pts (xy 35.5600 256.5400) (xy 40.6400 256.5400)) (stroke (width 0) (type default)))
(global_label "V_PA_OV" (shape bidirectional) (at 40.6400 256.5400 180) (fields_autoplaced yes) (effects (font (size 0.9 0.9)) (justify left)))
(symbol (lib_id "ARDF_TX:R") (at 100.33 248.92000000000002 0) (unit 1) (in_bom yes) (on_board yes) (dnp no) (property "Reference" "R325" (at 105.33 241.11 0) (effects (font (size 1.0 1.0)))) (property "Value" "10k" (at 105.33 242.71 0) (effects (font (size 1.0 1.0)))) (property "Footprint" "Resistor_SMD:R_0603_1608Metric" (at 105.33 248.92000000000002 0) (effects (font (size 1.27 1.27)) (hide yes))) (property "Datasheet" "" (at 105.33 248.92000000000002 0) (effects (font (size 1.27 1.27)) (hide yes))) (property "MPN" "RC0603FR-0710KL" (at 105.33 248.92000000000002 0) (effects (font (size 1.27 1.27)) (hide yes))) (property "Population" "NORMAL" (at 105.33 248.92000000000002 0) (effects (font (size 1.27 1.27)) (hide yes))) (property "Function" "protection" (at 105.33 248.92000000000002 0) (effects (font (size 1.27 1.27)) (hide yes))) (property "Engineering_Note" "" (at 105.33 248.92000000000002 0) (effects (font (size 1.27 1.27)) (hide yes))))
(wire (pts (xy 100.3300 245.1100) (xy 100.3300 241.3000)) (stroke (width 0) (type default)))
(wire (pts (xy 100.3300 241.3000) (xy 95.2500 241.3000)) (stroke (width 0) (type default)))
(global_label "V_PA_OV" (shape bidirectional) (at 95.2500 241.3000 0) (fields_autoplaced yes) (effects (font (size 0.9 0.9)) (justify right)))
(wire (pts (xy 100.3300 252.7300) (xy 100.3300 256.5400)) (stroke (width 0) (type default)))
(wire (pts (xy 100.3300 256.5400) (xy 105.4100 256.5400)) (stroke (width 0) (type default)))
(global_label "GND" (shape bidirectional) (at 105.4100 256.5400 180) (fields_autoplaced yes) (effects (font (size 0.9 0.9)) (justify left)))
(text "Nominal backup: commonUV5.810V/4Sbackup11.070V postreversebarrier; railOV8.973V.\nController operational endpoint remains6.0/12.0V with hysteresis; cell-group BMS external.\nLocal pack sensing does not prove weakest-cell voltage. Hysteresis implemented by fault latch;\nrearm only after input exceeds qualified margin. Fox-only: watt guards DNP, R228 clamps PA_GUARD_RAW; UV comparator remains local." (at 175 244 0) (effects (font (size 1.0 1.0)) (justify left top)))
(text "M3B-E2: REVIEW / ALL hardware measurements NOT RUN / no ordering or manufacture." (at 15 280 0) (effects (font (size 0.95 0.95)) (justify left top)))
(embedded_fonts no))
